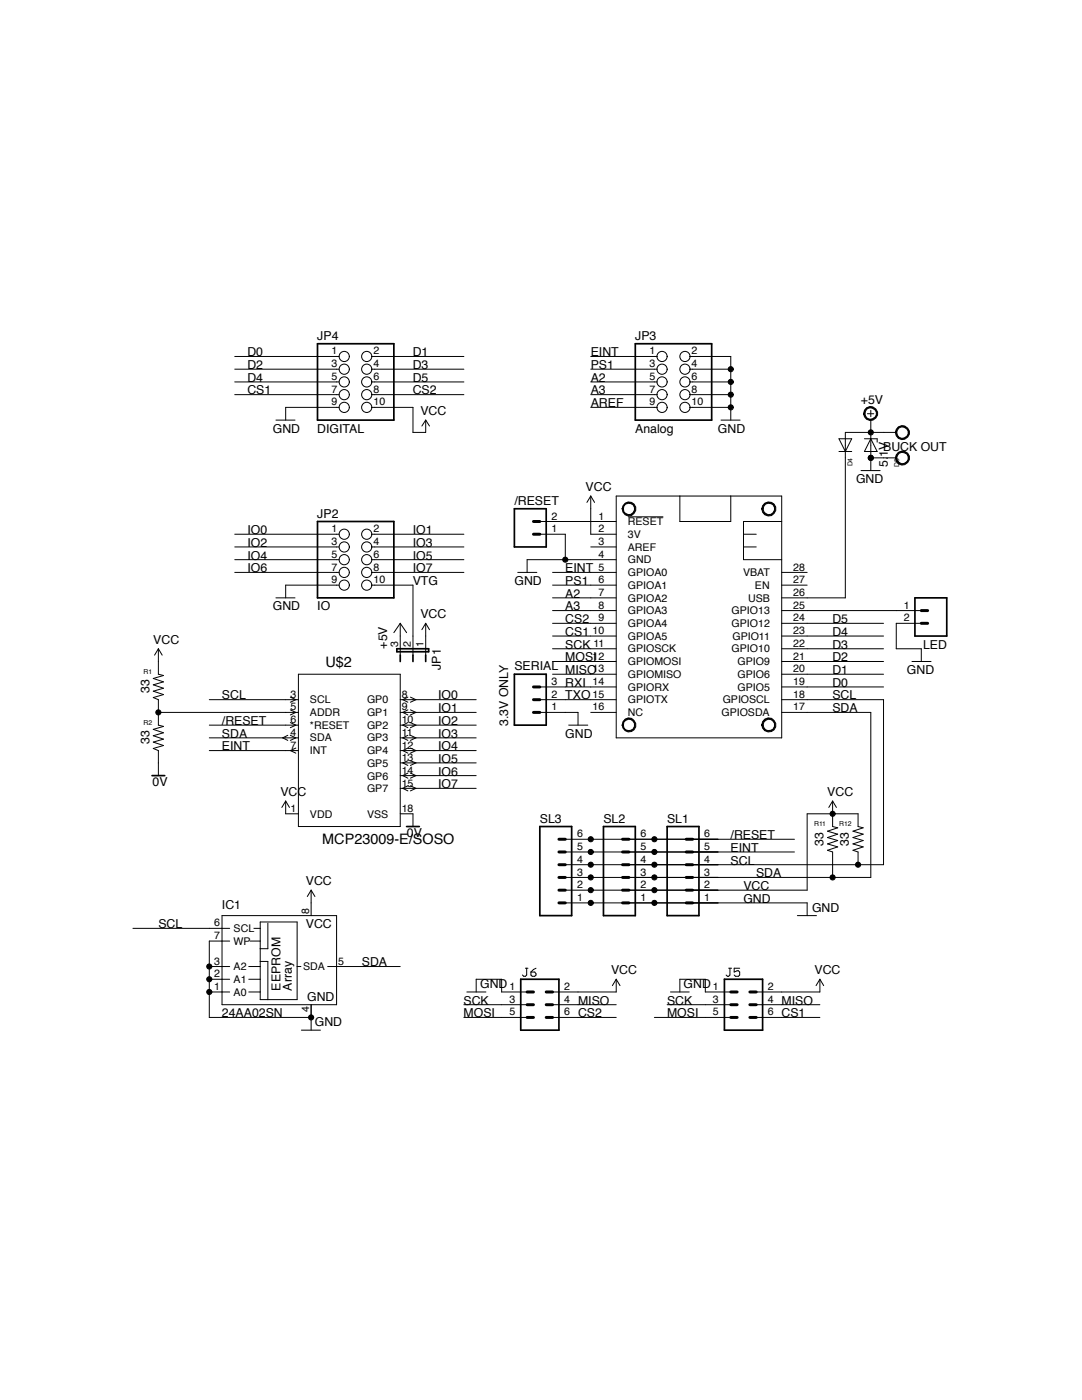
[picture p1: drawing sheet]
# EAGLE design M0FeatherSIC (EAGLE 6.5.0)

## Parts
/RESET  M02  [02P]
BUCK-OUT  BUCK OUT  W237-102  [W237-102]
D4  1N4148DO35-7  [DO35-7]
D5  5.1V  ZENER-DIODEZD-7.5  [ZDIO-7.5]
IC1  24AA02SN  [SO-08]
J5  CONN_03X2SHROUD  [2X3-SHROUDED]
J6  CONN_03X2SHROUD  [2X3-SHROUDED]
JP1  JP2E  [JP2]
JP2  IO  PINHD-2X5  [2X05]
JP3  Analog  PINHD-2X5  [2X05]
JP4  DIGITAL  PINHD-2X5  [2X05]
LED  M02  [02P]
MS1  FEATHERWING_NODIM  [FEATHERWING_DIM]
R1  33  R-US_R0603  [R0603]
R2  33  R-US_R0603  [R0603]
R11  33  R-US_R0603  [R0603]
R12  33  R-US_R0603  [R0603]
SERIAL  3.3V ONLY  M03  [03P]
SL1  M06  [06P]
SL2  M06  [06P]
SL3  M06  [06P]
U$2  MCP23009-E/SOSO  [SOIC18-W_MC]

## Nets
0V: R2.1 U$2.18(VSS)
+5V: BUCK-OUT.1 D4.A D5.C JP1.3
/RESET: /RESET.2 MS1.1(!RESET) SL1.6 SL2.6 SL3.6 U$2.6(*RESET)
A2: JP3.5 MS1.7(GPIOA2)
A3: JP3.7 MS1.8(GPIOA3)
AREF: JP3.9
CS1: J5.6 JP4.7 MS1.10(GPIOA5)
CS2: J6.6 JP4.8 MS1.9(GPIOA4)
D0: JP4.1 MS1.19(GPIO5)
D1: JP4.2 MS1.20(GPIO6)
D2: JP4.3 MS1.21(GPIO9)
D3: JP4.4 MS1.22(GPIO10)
D4: JP4.5 MS1.23(GPIO11)
D5: JP4.6 MS1.24(GPIO12)
EINT: JP3.1 MS1.5(GPIOA0) SL1.5 SL2.5 SL3.5 U$2.7(INT)
GND: /RESET.1 BUCK-OUT.2 D5.A IC1.1(A0) IC1.2(A1) IC1.3(A2) IC1.4(GND) IC1.7(WP) J5.1 J6.1 JP2.9 JP3.2 JP3.4 JP3.6 JP3.8 JP3.10 JP4.9 LED.2 MS1.4(GND) SERIAL.1 SL1.1 SL2.1 SL3.1
IO0: JP2.1 U$2.8(GP0)
IO1: JP2.2 U$2.9(GP1)
IO2: JP2.3 U$2.10(GP2)
IO3: JP2.4 U$2.11(GP3)
IO4: JP2.5 U$2.12(GP4)
IO5: JP2.6 U$2.13(GP5)
IO6: JP2.7 U$2.14(GP6)
IO7: JP2.8 U$2.15(GP7)
MISO: J5.4 J6.4 MS1.13(GPIOMISO)
MOSI: J5.5 J6.5 MS1.12(GPIOMOSI)
N$1: LED.1 MS1.25(GPIO13)
N$9: R1.1 R2.2 U$2.5(ADDR)
PS1: JP3.3 MS1.6(GPIOA1)
RXI: MS1.14(GPIORX) SERIAL.3
SCK: J5.3 J6.3 MS1.11(GPIOSCK)
SCL: IC1.6(SCL) MS1.18(GPIOSCL) R12.1 SL1.4 SL2.4 SL3.4 U$2.3(SCL)
SDA: IC1.5(SDA) MS1.17(GPIOSDA) R11.1 SL1.3 SL2.3 SL3.3 U$2.4(SDA)
TXO: MS1.15(GPIOTX) SERIAL.2
USB: D4.C MS1.26(USB)
VCC: IC1.8(VCC) J5.2 J6.2 JP1.1 JP4.10 MS1.2(3V) R1.2 R11.2 R12.2 SL1.2 SL2.2 SL3.2 U$2.1(VDD)
VTG: JP1.2 JP2.10
Unconnected: MS1.3(AREF) MS1.16(NC) MS1.27(EN) MS1.28(VBAT) U$2.2(NC_2) U$2.16(NC_3) U$2.17(NC)

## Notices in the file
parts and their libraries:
sd2016: COPYRIGHT: Copyright C 2015 Accelerated Designs. All rights reserved
SparkFun-Aesthetics: Licensing: CC v3.0 Share-Alike You are welcome to use this library for commercial purposes.
